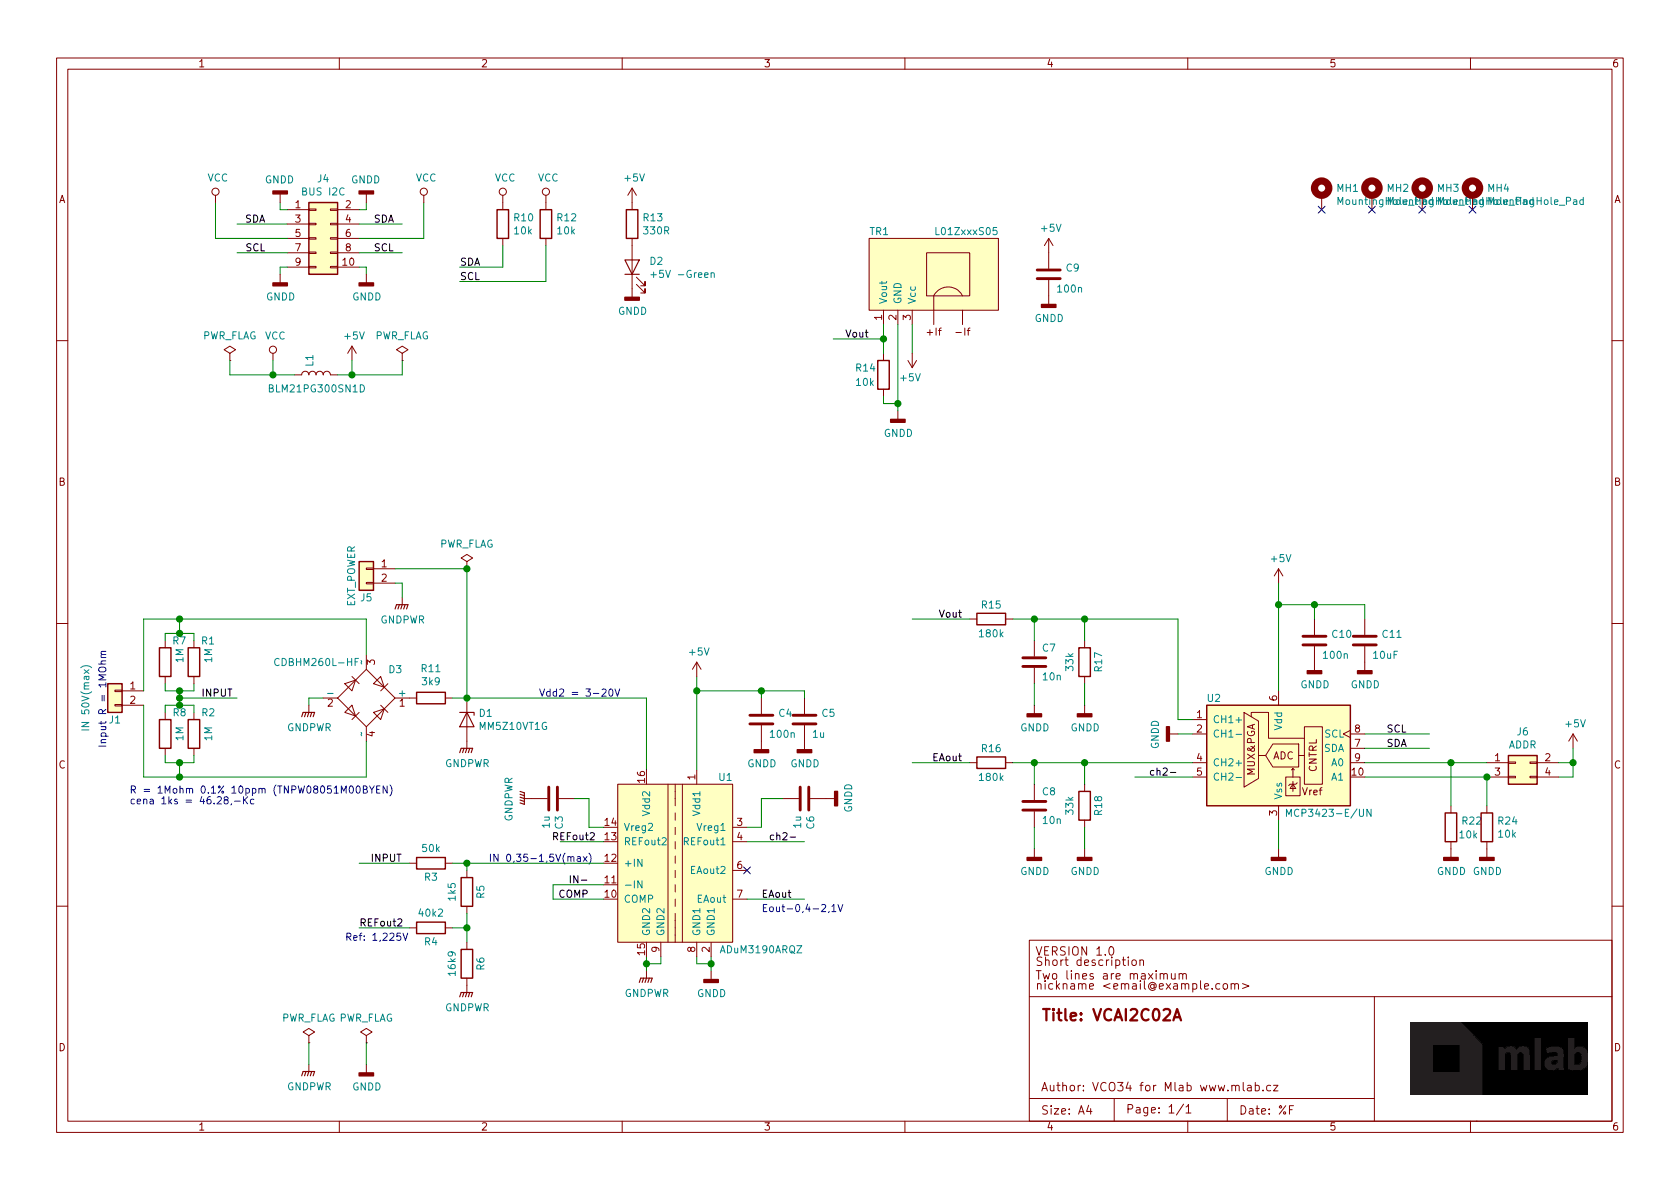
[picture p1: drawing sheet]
EESchema Schematic File Version 4
LIBS:VCAI2C02A-cache
EELAYER 26 0
EELAYER END
$Descr A4 11693 8268
encoding utf-8
Sheet 1 1
Title "VCAI2C02A"
Date "%F"
Rev "REV"
Comp "VCO34 for Mlab www.mlab.cz"
Comment1 "VERSION 1.0"
Comment2 "Short description \\nTwo lines are maximum"
Comment3 "nickname <email@example.com>"
Comment4 "BSD"
$EndDescr
$Comp
L Analog_ADC:MCP3423 U2
U 1 1
P 8900 5200
F 0 "U2" H 8450 5550 50  0000 C CNN
F 1 "MCP3423-E/UN" H 9250 4750 50  0000 C CNN
F 2 "Mlab_IO:MSOP-10_3x3mm_P0.5mm" H 8950 4750 50  0001 L CNN
F 3 "http://ww1.microchip.com/downloads/en/DeviceDoc/22088c.pdf" H 9800 4900 50  0001 C CNN
F 4 "MCP3423-E/UN" H 8900 5200 50  0001 C CNN "MFPN"
F 5 "5cb589b51287500e61c996bf" H 8900 5200 50  0001 C CNN "UST_ID"
	1    8900 5200
	1    0    0    -1  
$EndComp
$Comp
L power:GNDPWR #PWR024
U 1 1
P 4500 6750
F 0 "#PWR024" H 4500 6550 50  0001 C CNN
F 1 "GNDPWR" H 4504 6596 50  0000 C CNN
F 2 "" H 4500 6700 50  0001 C CNN
F 3 "" H 4500 6700 50  0001 C CNN
	1    4500 6750
	1    0    0    -1  
$EndComp
Wire Wire Line
	4500 6650 4500 6700
Wire Wire Line
	4600 6650 4600 6700
Wire Wire Line
	4600 6700 4500 6700
Connection ~ 4500 6700
Wire Wire Line
	4500 6700 4500 6750
$Comp
L power:GNDD #PWR026
U 1 1
P 4950 6750
F 0 "#PWR026" H 4950 6500 50  0001 C CNN
F 1 "GNDD" H 4954 6595 50  0000 C CNN
F 2 "" H 4950 6750 50  0001 C CNN
F 3 "" H 4950 6750 50  0001 C CNN
	1    4950 6750
	1    0    0    -1  
$EndComp
Wire Wire Line
	4850 6650 4850 6700
Wire Wire Line
	4850 6700 4950 6700
Wire Wire Line
	4950 6700 4950 6750
Wire Wire Line
	4950 6650 4950 6700
Connection ~ 4950 6700
Text Notes 3750 4850 0    50   ~ 0
Vdd2 = 3-20V
Text Notes 750  5200 1    50   ~ 0
Input R = 1MOhm
$Comp
L Connector_Generic:Conn_01x02 J1
U 1 1
P 800 4800
F 0 "J1" H 800 4600 50  0000 C CNN
F 1 "IN 50V(max)" V 1000 4750 50  0000 C CNN
F 2 "Mlab_CON:XT30PW-M" H 800 4800 50  0001 C CNN
F 3 "~" H 800 4800 50  0001 C CNN
F 4 "5c70984812875079b91f8ba8" H 800 4800 50  0001 C CNN "UST_ID"
	1    800  4800
	-1   0    0    -1  
$EndComp
$Comp
L Device:R R1
U 1 1
P 1350 4600
F 0 "R1" H 1500 4750 50  0000 R CNN
F 1 "1M" V 1450 4700 50  0000 R CNN
F 2 "Resistor_SMD:R_0805_2012Metric" V 1280 4600 50  0001 C CNN
F 3 "~" H 1350 4600 50  0001 C CNN
F 4 "5c70984712875079b91f8aaa" H 1350 4600 50  0001 C CNN "UST_ID"
	1    1350 4600
	1    0    0    -1  
$EndComp
$Comp
L Device:R R2
U 1 1
P 1350 5100
F 0 "R2" H 1450 5250 50  0000 C CNN
F 1 "1M" V 1450 5100 50  0000 C CNN
F 2 "Resistor_SMD:R_0805_2012Metric" V 1280 5100 50  0001 C CNN
F 3 "~" H 1350 5100 50  0001 C CNN
F 4 "5c70984712875079b91f8aaa" H 1350 5100 50  0001 C CNN "UST_ID"
	1    1350 5100
	1    0    0    -1  
$EndComp
$Comp
L Device:R R11
U 1 1
P 3000 4850
F 0 "R11" V 2793 4850 50  0000 C CNN
F 1 "3k9" V 2884 4850 50  0000 C CNN
F 2 "Resistor_SMD:R_0805_2012Metric" V 2930 4850 50  0001 C CNN
F 3 "~" H 3000 4850 50  0001 C CNN
F 4 "5c70984612875079b91f8994" H 3000 4850 50  0001 C CNN "UST_ID"
	1    3000 4850
	0    1    1    0   
$EndComp
$Comp
L Device:D_Zener D1
U 1 1
P 3250 5000
F 0 "D1" V 3204 5079 50  0000 L CNN
F 1 "MM5Z10VT1G" V 3295 5079 50  0000 L CNN
F 2 "Diode_SMD:D_SOD-523" H 3250 5000 50  0001 C CNN
F 3 "~" H 3250 5000 50  0001 C CNN
F 4 "5cb5832e1287500e61c99679" H 3250 5000 50  0001 C CNN "UST_ID"
	1    3250 5000
	0    1    1    0   
$EndComp
Wire Wire Line
	4500 5350 4500 4850
$Comp
L power:GNDPWR #PWR021
U 1 1
P 3250 5150
F 0 "#PWR021" H 3250 4950 50  0001 C CNN
F 1 "GNDPWR" H 3254 4996 50  0000 C CNN
F 2 "" H 3250 5100 50  0001 C CNN
F 3 "" H 3250 5100 50  0001 C CNN
	1    3250 5150
	1    0    0    -1  
$EndComp
$Comp
L Connector_Generic:Conn_01x02 J5
U 1 1
P 2550 3950
F 0 "J5" H 2550 3750 50  0000 C CNN
F 1 "EXT_POWER" V 2650 3900 50  0000 C CNN
F 2 "Mlab_Pin_Headers:Straight_2x01" H 2550 3950 50  0001 C CNN
F 3 "~" H 2550 3950 50  0001 C CNN
	1    2550 3950
	-1   0    0    -1  
$EndComp
$Comp
L Connector_Generic:Conn_02x05_Odd_Even J4
U 1 1
P 2200 1650
F 0 "J4" H 2250 2067 50  0000 C CNN
F 1 "BUS I2C" H 2250 1976 50  0000 C CNN
F 2 "Mlab_Pin_Headers:Straight_2x05" H 2200 1650 50  0001 C CNN
F 3 "~" H 2200 1650 50  0001 C CNN
	1    2200 1650
	1    0    0    -1  
$EndComp
Wire Wire Line
	2000 1850 1950 1850
Wire Wire Line
	1950 1850 1950 1900
Wire Wire Line
	2500 1850 2550 1850
Wire Wire Line
	2550 1850 2550 1900
Wire Wire Line
	2500 1550 2800 1550
Wire Wire Line
	2000 1550 1650 1550
Wire Wire Line
	2000 1750 1650 1750
Wire Wire Line
	2500 1750 2800 1750
Text Label 1850 1550 2    50   ~ 0
SDA
Text Label 2600 1550 0    50   ~ 0
SDA
Text Label 1850 1750 2    50   ~ 0
SCL
Text Label 2600 1750 0    50   ~ 0
SCL
$Comp
L Device:R R10
U 1 1
P 3500 1550
F 0 "R10" H 3570 1596 50  0000 L CNN
F 1 "10k" H 3570 1505 50  0000 L CNN
F 2 "Resistor_SMD:R_0805_2012Metric" V 3430 1550 50  0001 C CNN
F 3 "~" H 3500 1550 50  0001 C CNN
F 4 "5c70984612875079b91f899f" H 3500 1550 50  0001 C CNN "UST_ID"
	1    3500 1550
	1    0    0    -1  
$EndComp
$Comp
L Device:R R12
U 1 1
P 3800 1550
F 0 "R12" H 3870 1596 50  0000 L CNN
F 1 "10k" H 3870 1505 50  0000 L CNN
F 2 "Resistor_SMD:R_0805_2012Metric" V 3730 1550 50  0001 C CNN
F 3 "~" H 3800 1550 50  0001 C CNN
F 4 "5c70984612875079b91f899f" H 3800 1550 50  0001 C CNN "UST_ID"
	1    3800 1550
	1    0    0    -1  
$EndComp
Wire Wire Line
	2550 1450 2550 1400
Wire Wire Line
	2500 1450 2550 1450
Wire Wire Line
	1950 1450 1950 1400
Wire Wire Line
	1950 1450 2000 1450
Wire Wire Line
	2950 1650 2950 1400
Wire Wire Line
	2500 1650 2950 1650
Wire Wire Line
	1500 1650 1500 1400
Wire Wire Line
	1500 1650 2000 1650
Text Label 3200 1850 0    50   ~ 0
SDA
Text Label 3200 1950 0    50   ~ 0
SCL
Wire Wire Line
	3200 1950 3800 1950
Wire Wire Line
	3800 1950 3800 1700
Wire Wire Line
	3200 1850 3500 1850
Wire Wire Line
	3500 1850 3500 1700
Wire Wire Line
	4850 5350 4850 4800
$Comp
L Device:C C4
U 1 1
P 5300 5000
F 0 "C4" H 5415 5046 50  0000 L CNN
F 1 "100n" H 5350 4900 50  0000 L CNN
F 2 "Capacitor_SMD:C_0805_2012Metric" H 5338 4850 50  0001 C CNN
F 3 "~" H 5300 5000 50  0001 C CNN
F 4 "5c70984712875079b91f8b4c" H 5300 5000 50  0001 C CNN "UST_ID"
	1    5300 5000
	1    0    0    -1  
$EndComp
$Comp
L Device:C C5
U 1 1
P 5600 5000
F 0 "C5" H 5715 5046 50  0000 L CNN
F 1 "1u" H 5650 4900 50  0000 L CNN
F 2 "Capacitor_SMD:C_0805_2012Metric" H 5638 4850 50  0001 C CNN
F 3 "~" H 5600 5000 50  0001 C CNN
F 4 "5c70984812875079b91f8bc2" H 5600 5000 50  0001 C CNN "UST_ID"
	1    5600 5000
	1    0    0    -1  
$EndComp
Wire Wire Line
	4850 4800 5300 4800
Wire Wire Line
	5300 4800 5300 4850
Connection ~ 4850 4800
Wire Wire Line
	4850 4800 4850 4700
Wire Wire Line
	5300 4800 5600 4800
Wire Wire Line
	5600 4800 5600 4850
Connection ~ 5300 4800
$Comp
L power:GNDD #PWR07
U 1 1
P 1950 1400
F 0 "#PWR07" H 1950 1150 50  0001 C CNN
F 1 "GNDD" H 1954 1245 50  0000 C CNN
F 2 "" H 1950 1400 50  0001 C CNN
F 3 "" H 1950 1400 50  0001 C CNN
	1    1950 1400
	-1   0    0    1   
$EndComp
$Comp
L power:GNDD #PWR012
U 1 1
P 2550 1400
F 0 "#PWR012" H 2550 1150 50  0001 C CNN
F 1 "GNDD" H 2554 1245 50  0000 C CNN
F 2 "" H 2550 1400 50  0001 C CNN
F 3 "" H 2550 1400 50  0001 C CNN
	1    2550 1400
	-1   0    0    1   
$EndComp
$Comp
L power:GNDD #PWR08
U 1 1
P 1950 1900
F 0 "#PWR08" H 1950 1650 50  0001 C CNN
F 1 "GNDD" H 1954 1745 50  0000 C CNN
F 2 "" H 1950 1900 50  0001 C CNN
F 3 "" H 1950 1900 50  0001 C CNN
	1    1950 1900
	1    0    0    -1  
$EndComp
$Comp
L power:GNDD #PWR013
U 1 1
P 2550 1900
F 0 "#PWR013" H 2550 1650 50  0001 C CNN
F 1 "GNDD" H 2554 1745 50  0000 C CNN
F 2 "" H 2550 1900 50  0001 C CNN
F 3 "" H 2550 1900 50  0001 C CNN
	1    2550 1900
	1    0    0    -1  
$EndComp
$Comp
L power:GNDD #PWR027
U 1 1
P 5300 5150
F 0 "#PWR027" H 5300 4900 50  0001 C CNN
F 1 "GNDD" H 5304 4995 50  0000 C CNN
F 2 "" H 5300 5150 50  0001 C CNN
F 3 "" H 5300 5150 50  0001 C CNN
	1    5300 5150
	1    0    0    -1  
$EndComp
$Comp
L power:GNDD #PWR028
U 1 1
P 5600 5150
F 0 "#PWR028" H 5600 4900 50  0001 C CNN
F 1 "GNDD" H 5604 4995 50  0000 C CNN
F 2 "" H 5600 5150 50  0001 C CNN
F 3 "" H 5600 5150 50  0001 C CNN
	1    5600 5150
	1    0    0    -1  
$EndComp
Wire Wire Line
	8900 4200 8900 4800
$Comp
L Device:C C10
U 1 1
P 9150 4450
F 0 "C10" H 9265 4496 50  0000 L CNN
F 1 "100n" H 9200 4350 50  0000 L CNN
F 2 "Capacitor_SMD:C_0805_2012Metric" H 9188 4300 50  0001 C CNN
F 3 "~" H 9150 4450 50  0001 C CNN
F 4 "5c70984712875079b91f8b4c" H 9150 4450 50  0001 C CNN "UST_ID"
	1    9150 4450
	1    0    0    -1  
$EndComp
$Comp
L Device:C C11
U 1 1
P 9500 4450
F 0 "C11" H 9615 4496 50  0000 L CNN
F 1 "10uF" H 9550 4350 50  0000 L CNN
F 2 "Capacitor_Tantalum_SMD:CP_EIA-3528-21_Kemet-B" H 9538 4300 50  0001 C CNN
F 3 "~" H 9500 4450 50  0001 C CNN
F 4 "5c70984412875079b91f8865" H 9500 4450 50  0001 C CNN "UST_ID"
	1    9500 4450
	1    0    0    -1  
$EndComp
Wire Wire Line
	8900 4200 9150 4200
Wire Wire Line
	9500 4200 9500 4300
Wire Wire Line
	9150 4300 9150 4200
Connection ~ 9150 4200
Wire Wire Line
	9150 4200 9500 4200
$Comp
L power:GNDD #PWR040
U 1 1
P 9150 4600
F 0 "#PWR040" H 9150 4350 50  0001 C CNN
F 1 "GNDD" H 9154 4445 50  0000 C CNN
F 2 "" H 9150 4600 50  0001 C CNN
F 3 "" H 9150 4600 50  0001 C CNN
	1    9150 4600
	1    0    0    -1  
$EndComp
$Comp
L power:GNDD #PWR042
U 1 1
P 9500 4600
F 0 "#PWR042" H 9500 4350 50  0001 C CNN
F 1 "GNDD" H 9504 4445 50  0000 C CNN
F 2 "" H 9500 4600 50  0001 C CNN
F 3 "" H 9500 4600 50  0001 C CNN
	1    9500 4600
	1    0    0    -1  
$EndComp
$Comp
L Device:L L1
U 1 1
P 2200 2600
F 0 "L1" H 2253 2646 50  0000 L CNN
F 1 "BLM21PG300SN1D" V 2100 2250 50  0000 L CNN
F 2 "Mlab_L:BLM21PG_3Amp" H 2200 2600 50  0001 C CNN
F 3 "~" H 2200 2600 50  0001 C CNN
F 4 "5c70984412875079b91f87fd" H 2200 2600 50  0001 C CNN "UST_ID"
	1    2200 2600
	0    -1   -1   0   
$EndComp
Wire Wire Line
	9500 5100 9950 5100
Wire Wire Line
	9500 5200 9950 5200
Text Label 9650 5200 0    50   ~ 0
SDA
Text Label 9650 5100 0    50   ~ 0
SCL
$Comp
L Device:R R22
U 1 1
P 10100 5750
F 0 "R22" H 10170 5796 50  0000 L CNN
F 1 "10k" H 10150 5700 50  0000 L CNN
F 2 "Resistor_SMD:R_0805_2012Metric" V 10030 5750 50  0001 C CNN
F 3 "~" H 10100 5750 50  0001 C CNN
F 4 "5c70984612875079b91f899f" H 10100 5750 50  0001 C CNN "UST_ID"
	1    10100 5750
	1    0    0    -1  
$EndComp
$Comp
L Device:R R24
U 1 1
P 10350 5750
F 0 "R24" H 10420 5796 50  0000 L CNN
F 1 "10k" H 10420 5705 50  0000 L CNN
F 2 "Resistor_SMD:R_0805_2012Metric" V 10280 5750 50  0001 C CNN
F 3 "~" H 10350 5750 50  0001 C CNN
F 4 "5c70984612875079b91f899f" H 10350 5750 50  0001 C CNN "UST_ID"
	1    10350 5750
	1    0    0    -1  
$EndComp
Wire Wire Line
	9500 5300 10100 5300
Wire Wire Line
	9500 5400 10350 5400
Wire Wire Line
	10100 5600 10100 5300
Wire Wire Line
	10350 5600 10350 5400
$Comp
L power:GNDD #PWR039
U 1 1
P 8900 5900
F 0 "#PWR039" H 8900 5650 50  0001 C CNN
F 1 "GNDD" H 8904 5745 50  0000 C CNN
F 2 "" H 8900 5900 50  0001 C CNN
F 3 "" H 8900 5900 50  0001 C CNN
	1    8900 5900
	1    0    0    -1  
$EndComp
$Comp
L power:GNDD #PWR045
U 1 1
P 10100 5900
F 0 "#PWR045" H 10100 5650 50  0001 C CNN
F 1 "GNDD" H 10104 5745 50  0000 C CNN
F 2 "" H 10100 5900 50  0001 C CNN
F 3 "" H 10100 5900 50  0001 C CNN
	1    10100 5900
	1    0    0    -1  
$EndComp
$Comp
L power:GNDD #PWR047
U 1 1
P 10350 5900
F 0 "#PWR047" H 10350 5650 50  0001 C CNN
F 1 "GNDD" H 10354 5745 50  0000 C CNN
F 2 "" H 10350 5900 50  0001 C CNN
F 3 "" H 10350 5900 50  0001 C CNN
	1    10350 5900
	1    0    0    -1  
$EndComp
Wire Wire Line
	8900 5700 8900 5900
$Comp
L ADuM3190:ADuM3190 U1
U 1 1
P 4700 5850
F 0 "U1" H 4350 6300 50  0000 C CNN
F 1 "ADuM3190ARQZ" H 4100 5100 50  0000 C CNN
F 2 "Mlab_IO:QSOP-16_3.9x4.9mm_P0.635mm" H 4500 5800 50  0001 C CNN
F 3 "" H 4500 5800 50  0001 C CNN
F 4 "ADuM3190ARQZ" H 4700 5850 50  0001 C CNN "MFPN"
F 5 "5cb589091287500e61c996a0" H 4700 5850 50  0001 C CNN "UST_ID"
	1    4700 5850
	-1   0    0    -1  
$EndComp
$Comp
L Device:C C6
U 1 1
P 5600 5550
F 0 "C6" H 5715 5596 50  0000 L CNN
F 1 "1u" H 5715 5505 50  0000 L CNN
F 2 "Capacitor_SMD:C_0805_2012Metric" H 5638 5400 50  0001 C CNN
F 3 "~" H 5600 5550 50  0001 C CNN
F 4 "5c70984812875079b91f8bc2" H 5600 5550 50  0001 C CNN "UST_ID"
	1    5600 5550
	0    1    1    0   
$EndComp
$Comp
L power:GNDD #PWR029
U 1 1
P 5750 5550
F 0 "#PWR029" H 5750 5300 50  0001 C CNN
F 1 "GNDD" H 5754 5395 50  0000 C CNN
F 2 "" H 5750 5550 50  0001 C CNN
F 3 "" H 5750 5550 50  0001 C CNN
	1    5750 5550
	0    -1   -1   0   
$EndComp
Wire Wire Line
	5200 5750 5300 5750
Text Label 5300 6250 0    50   ~ 0
EAout
$Comp
L Device:R R16
U 1 1
P 6900 5300
F 0 "R16" V 6800 5300 50  0000 C CNN
F 1 "180k" V 7000 5300 50  0000 C CNN
F 2 "Resistor_SMD:R_0805_2012Metric" V 6830 5300 50  0001 C CNN
F 3 "~" H 6900 5300 50  0001 C CNN
F 4 "5c70984712875079b91f8a9c" H 6900 5300 50  0001 C CNN "UST_ID"
	1    6900 5300
	0    1    1    0   
$EndComp
$Comp
L Device:C C8
U 1 1
P 7200 5600
F 0 "C8" H 7250 5700 50  0000 L CNN
F 1 "10n" H 7250 5500 50  0000 L CNN
F 2 "Capacitor_SMD:C_0805_2012Metric" H 7238 5450 50  0001 C CNN
F 3 "~" H 7200 5600 50  0001 C CNN
F 4 "5c70984712875079b91f8b49" H 7200 5600 50  0001 C CNN "UST_ID"
	1    7200 5600
	1    0    0    -1  
$EndComp
Wire Wire Line
	7050 5300 7200 5300
Wire Wire Line
	7200 5450 7200 5300
Connection ~ 7200 5300
$Comp
L power:GNDD #PWR033
U 1 1
P 7200 5900
F 0 "#PWR033" H 7200 5650 50  0001 C CNN
F 1 "GNDD" H 7204 5745 50  0000 C CNN
F 2 "" H 7200 5900 50  0001 C CNN
F 3 "" H 7200 5900 50  0001 C CNN
	1    7200 5900
	1    0    0    -1  
$EndComp
Wire Wire Line
	7200 5750 7200 5900
Wire Wire Line
	6750 5300 6350 5300
Text Label 6700 5300 2    50   ~ 0
EAout
Wire Wire Line
	5200 6250 5600 6250
$Comp
L L01ZxxxS05:L01ZxxxS05 TR1
U 1 1
P 6400 2100
F 0 "TR1" H 6050 2600 50  0000 L CNN
F 1 "L01ZxxxS05" H 6500 2600 50  0000 L CNN
F 2 "Mlab_TR:L01ZxxxS05" H 6400 2100 50  0001 C CNN
F 3 "" H 6400 2100 50  0001 C CNN
F 4 "L01Z100S05" H 6400 2100 50  0001 C CNN "MFPN"
F 5 "5cb581511287500e61c99631" H 6400 2100 50  0001 C CNN "UST_ID"
	1    6400 2100
	1    0    0    -1  
$EndComp
$Comp
L Device:R R14
U 1 1
P 6150 2600
F 0 "R14" H 5950 2650 50  0000 L CNN
F 1 "10k" H 5950 2550 50  0000 L CNN
F 2 "Resistor_SMD:R_0805_2012Metric" V 6080 2600 50  0001 C CNN
F 3 "~" H 6150 2600 50  0001 C CNN
F 4 "5c70984612875079b91f899f" H 6150 2600 50  0001 C CNN "UST_ID"
	1    6150 2600
	1    0    0    -1  
$EndComp
$Comp
L power:+5V #PWR025
U 1 1
P 4850 4700
F 0 "#PWR025" H 4850 4550 50  0001 C CNN
F 1 "+5V" H 4865 4873 50  0000 C CNN
F 2 "" H 4850 4700 50  0001 C CNN
F 3 "" H 4850 4700 50  0001 C CNN
	1    4850 4700
	1    0    0    -1  
$EndComp
$Comp
L power:+5V #PWR048
U 1 1
P 10950 5200
F 0 "#PWR048" H 10950 5050 50  0001 C CNN
F 1 "+5V" H 10965 5373 50  0000 C CNN
F 2 "" H 10950 5200 50  0001 C CNN
F 3 "" H 10950 5200 50  0001 C CNN
	1    10950 5200
	1    0    0    -1  
$EndComp
$Comp
L power:GNDD #PWR030
U 1 1
P 6250 2850
F 0 "#PWR030" H 6250 2600 50  0001 C CNN
F 1 "GNDD" H 6254 2695 50  0000 C CNN
F 2 "" H 6250 2850 50  0001 C CNN
F 3 "" H 6250 2850 50  0001 C CNN
	1    6250 2850
	1    0    0    -1  
$EndComp
Wire Wire Line
	6250 2850 6250 2800
Wire Wire Line
	6150 2750 6150 2800
Wire Wire Line
	6150 2800 6250 2800
Connection ~ 6250 2800
Wire Wire Line
	6250 2800 6250 2250
$Comp
L power:+5V #PWR034
U 1 1
P 7300 1750
F 0 "#PWR034" H 7300 1600 50  0001 C CNN
F 1 "+5V" H 7315 1923 50  0000 C CNN
F 2 "" H 7300 1750 50  0001 C CNN
F 3 "" H 7300 1750 50  0001 C CNN
	1    7300 1750
	1    0    0    -1  
$EndComp
Wire Wire Line
	6350 2450 6350 2250
Wire Wire Line
	6150 2450 6150 2350
Wire Wire Line
	6150 2350 5800 2350
Connection ~ 6150 2350
Wire Wire Line
	6150 2350 6150 2250
Text Label 6050 2350 2    50   ~ 0
Vout
Wire Wire Line
	8300 5100 8200 5100
$Comp
L Device:R R18
U 1 1
P 7550 5600
F 0 "R18" V 7450 5600 50  0000 C CNN
F 1 "33k" V 7650 5600 50  0000 C CNN
F 2 "Resistor_SMD:R_0805_2012Metric" V 7480 5600 50  0001 C CNN
F 3 "~" H 7550 5600 50  0001 C CNN
F 4 "5c70984712875079b91f8a8a" H 7550 5600 50  0001 C CNN "UST_ID"
	1    7550 5600
	-1   0    0    1   
$EndComp
$Comp
L power:GNDD #PWR037
U 1 1
P 7550 5900
F 0 "#PWR037" H 7550 5650 50  0001 C CNN
F 1 "GNDD" H 7554 5745 50  0000 C CNN
F 2 "" H 7550 5900 50  0001 C CNN
F 3 "" H 7550 5900 50  0001 C CNN
	1    7550 5900
	1    0    0    -1  
$EndComp
Wire Wire Line
	7550 5900 7550 5750
Wire Wire Line
	7550 5450 7550 5300
Wire Wire Line
	7200 5300 7550 5300
Connection ~ 7550 5300
$Comp
L Device:R R15
U 1 1
P 6900 4300
F 0 "R15" V 6800 4300 50  0000 C CNN
F 1 "180k" V 7000 4300 50  0000 C CNN
F 2 "Resistor_SMD:R_0805_2012Metric" V 6830 4300 50  0001 C CNN
F 3 "~" H 6900 4300 50  0001 C CNN
F 4 "5c70984712875079b91f8a9c" H 6900 4300 50  0001 C CNN "UST_ID"
	1    6900 4300
	0    1    1    0   
$EndComp
$Comp
L Device:C C7
U 1 1
P 7200 4600
F 0 "C7" H 7250 4700 50  0000 L CNN
F 1 "10n" H 7250 4500 50  0000 L CNN
F 2 "Capacitor_SMD:C_0805_2012Metric" H 7238 4450 50  0001 C CNN
F 3 "~" H 7200 4600 50  0001 C CNN
F 4 "5c70984712875079b91f8b49" H 7200 4600 50  0001 C CNN "UST_ID"
	1    7200 4600
	1    0    0    -1  
$EndComp
Wire Wire Line
	7050 4300 7200 4300
Wire Wire Line
	7200 4450 7200 4300
Connection ~ 7200 4300
$Comp
L power:GNDD #PWR032
U 1 1
P 7200 4900
F 0 "#PWR032" H 7200 4650 50  0001 C CNN
F 1 "GNDD" H 7204 4745 50  0000 C CNN
F 2 "" H 7200 4900 50  0001 C CNN
F 3 "" H 7200 4900 50  0001 C CNN
	1    7200 4900
	1    0    0    -1  
$EndComp
Wire Wire Line
	7200 4750 7200 4900
Wire Wire Line
	6750 4300 6350 4300
Text Label 6700 4300 2    50   ~ 0
Vout
$Comp
L Device:R R17
U 1 1
P 7550 4600
F 0 "R17" V 7450 4600 50  0000 C CNN
F 1 "33k" V 7650 4600 50  0000 C CNN
F 2 "Resistor_SMD:R_0805_2012Metric" V 7480 4600 50  0001 C CNN
F 3 "~" H 7550 4600 50  0001 C CNN
F 4 "5c70984712875079b91f8a8a" H 7550 4600 50  0001 C CNN "UST_ID"
	1    7550 4600
	-1   0    0    1   
$EndComp
$Comp
L power:GNDD #PWR036
U 1 1
P 7550 4900
F 0 "#PWR036" H 7550 4650 50  0001 C CNN
F 1 "GNDD" H 7554 4745 50  0000 C CNN
F 2 "" H 7550 4900 50  0001 C CNN
F 3 "" H 7550 4900 50  0001 C CNN
	1    7550 4900
	1    0    0    -1  
$EndComp
Wire Wire Line
	7550 4900 7550 4750
Wire Wire Line
	7550 4450 7550 4300
Wire Wire Line
	7200 4300 7550 4300
Connection ~ 7550 4300
Wire Wire Line
	8200 4300 8200 5000
Wire Wire Line
	8200 5000 8300 5000
$Comp
L Mechanical:MountingHole_Pad MH1
U 1 1
P 9200 1350
F 0 "MH1" H 9300 1401 50  0000 L CNN
F 1 "MountingHole_Pad" H 9300 1310 50  0000 L CNN
F 2 "Mlab_Mechanical:MountingHole_3mm" H 9200 1350 50  0001 C CNN
F 3 "~" H 9200 1350 50  0001 C CNN
	1    9200 1350
	1    0    0    -1  
$EndComp
$Comp
L Mechanical:MountingHole_Pad MH2
U 1 1
P 9550 1350
F 0 "MH2" H 9650 1401 50  0000 L CNN
F 1 "MountingHole_Pad" H 9650 1310 50  0000 L CNN
F 2 "Mlab_Mechanical:MountingHole_3mm" H 9550 1350 50  0001 C CNN
F 3 "~" H 9550 1350 50  0001 C CNN
	1    9550 1350
	1    0    0    -1  
$EndComp
$Comp
L Mechanical:MountingHole_Pad MH3
U 1 1
P 9900 1350
F 0 "MH3" H 10000 1401 50  0000 L CNN
F 1 "MountingHole_Pad" H 10000 1310 50  0000 L CNN
F 2 "Mlab_Mechanical:MountingHole_3mm" H 9900 1350 50  0001 C CNN
F 3 "~" H 9900 1350 50  0001 C CNN
	1    9900 1350
	1    0    0    -1  
$EndComp
$Comp
L Mechanical:MountingHole_Pad MH4
U 1 1
P 10250 1350
F 0 "MH4" H 10350 1401 50  0000 L CNN
F 1 "MountingHole_Pad" H 10350 1310 50  0000 L CNN
F 2 "Mlab_Mechanical:MountingHole_3mm" H 10250 1350 50  0001 C CNN
F 3 "~" H 10250 1350 50  0001 C CNN
	1    10250 1350
	1    0    0    -1  
$EndComp
$Comp
L Device:LED D2
U 1 1
P 4400 1850
F 0 "D2" V 4438 1733 50  0000 R CNN
F 1 "+5V -Green" V 4347 1733 50  0000 R CNN
F 2 "Mlab_D:LED_1206" H 4400 1850 50  0001 C CNN
F 3 "~" H 4400 1850 50  0001 C CNN
F 4 "5c70984412875079b91f8895" H 4400 1850 50  0001 C CNN "UST_ID"
	1    4400 1850
	0    -1   -1   0   
$EndComp
$Comp
L Device:R R13
U 1 1
P 4400 1550
F 0 "R13" H 4470 1596 50  0000 L CNN
F 1 "330R" H 4470 1505 50  0000 L CNN
F 2 "Resistor_SMD:R_0805_2012Metric" V 4330 1550 50  0001 C CNN
F 3 "~" H 4400 1550 50  0001 C CNN
F 4 "5c70984512875079b91f8984" H 4400 1550 50  0001 C CNN "UST_ID"
	1    4400 1550
	1    0    0    -1  
$EndComp
$Comp
L power:GNDD #PWR023
U 1 1
P 4400 2000
F 0 "#PWR023" H 4400 1750 50  0001 C CNN
F 1 "GNDD" H 4404 1845 50  0000 C CNN
F 2 "" H 4400 2000 50  0001 C CNN
F 3 "" H 4400 2000 50  0001 C CNN
	1    4400 2000
	1    0    0    -1  
$EndComp
$Comp
L power:PWR_FLAG #FLG01
U 1 1
P 1600 2500
F 0 "#FLG01" H 1600 2575 50  0001 C CNN
F 1 "PWR_FLAG" H 1600 2674 50  0000 C CNN
F 2 "" H 1600 2500 50  0001 C CNN
F 3 "~" H 1600 2500 50  0001 C CNN
	1    1600 2500
	1    0    0    -1  
$EndComp
$Comp
L power:PWR_FLAG #FLG03
U 1 1
P 2550 7250
F 0 "#FLG03" H 2550 7325 50  0001 C CNN
F 1 "PWR_FLAG" H 2550 7424 50  0000 C CNN
F 2 "" H 2550 7250 50  0001 C CNN
F 3 "~" H 2550 7250 50  0001 C CNN
	1    2550 7250
	1    0    0    -1  
$EndComp
$Comp
L power:GNDD #PWR014
U 1 1
P 2550 7400
F 0 "#PWR014" H 2550 7150 50  0001 C CNN
F 1 "GNDD" H 2554 7245 50  0000 C CNN
F 2 "" H 2550 7400 50  0001 C CNN
F 3 "" H 2550 7400 50  0001 C CNN
	1    2550 7400
	1    0    0    -1  
$EndComp
Wire Wire Line
	2550 7250 2550 7400
$Comp
L power:GNDPWR #PWR010
U 1 1
P 2150 7400
F 0 "#PWR010" H 2150 7200 50  0001 C CNN
F 1 "GNDPWR" H 2154 7246 50  0000 C CNN
F 2 "" H 2150 7350 50  0001 C CNN
F 3 "" H 2150 7350 50  0001 C CNN
	1    2150 7400
	1    0    0    -1  
$EndComp
$Comp
L power:PWR_FLAG #FLG02
U 1 1
P 2150 7250
F 0 "#FLG02" H 2150 7325 50  0001 C CNN
F 1 "PWR_FLAG" H 2150 7424 50  0000 C CNN
F 2 "" H 2150 7250 50  0001 C CNN
F 3 "~" H 2150 7250 50  0001 C CNN
	1    2150 7250
	1    0    0    -1  
$EndComp
Wire Wire Line
	2150 7250 2150 7400
$Comp
L power:PWR_FLAG #FLG04
U 1 1
P 2800 2500
F 0 "#FLG04" H 2800 2575 50  0001 C CNN
F 1 "PWR_FLAG" H 2800 2674 50  0000 C CNN
F 2 "" H 2800 2500 50  0001 C CNN
F 3 "~" H 2800 2500 50  0001 C CNN
	1    2800 2500
	1    0    0    -1  
$EndComp
$Comp
L power:VCC #PWR06
U 1 1
P 1900 2500
F 0 "#PWR06" H 1900 2350 50  0001 C CNN
F 1 "VCC" H 1917 2673 50  0000 C CNN
F 2 "" H 1900 2500 50  0001 C CNN
F 3 "" H 1900 2500 50  0001 C CNN
	1    1900 2500
	1    0    0    -1  
$EndComp
Wire Wire Line
	1900 2500 1900 2600
Wire Wire Line
	1900 2600 2050 2600
$Comp
L power:+5V #PWR011
U 1 1
P 2450 2500
F 0 "#PWR011" H 2450 2350 50  0001 C CNN
F 1 "+5V" H 2465 2673 50  0000 C CNN
F 2 "" H 2450 2500 50  0001 C CNN
F 3 "" H 2450 2500 50  0001 C CNN
	1    2450 2500
	1    0    0    -1  
$EndComp
Wire Wire Line
	2350 2600 2450 2600
Wire Wire Line
	2450 2600 2450 2500
Wire Wire Line
	1600 2500 1600 2600
Wire Wire Line
	1600 2600 1900 2600
Connection ~ 1900 2600
$Comp
L power:VCC #PWR04
U 1 1
P 1500 1400
F 0 "#PWR04" H 1500 1250 50  0001 C CNN
F 1 "VCC" H 1517 1573 50  0000 C CNN
F 2 "" H 1500 1400 50  0001 C CNN
F 3 "" H 1500 1400 50  0001 C CNN
	1    1500 1400
	1    0    0    -1  
$EndComp
$Comp
L power:VCC #PWR016
U 1 1
P 2950 1400
F 0 "#PWR016" H 2950 1250 50  0001 C CNN
F 1 "VCC" H 2967 1573 50  0000 C CNN
F 2 "" H 2950 1400 50  0001 C CNN
F 3 "" H 2950 1400 50  0001 C CNN
	1    2950 1400
	1    0    0    -1  
$EndComp
$Comp
L power:VCC #PWR018
U 1 1
P 3500 1400
F 0 "#PWR018" H 3500 1250 50  0001 C CNN
F 1 "VCC" H 3517 1573 50  0000 C CNN
F 2 "" H 3500 1400 50  0001 C CNN
F 3 "" H 3500 1400 50  0001 C CNN
	1    3500 1400
	1    0    0    -1  
$EndComp
$Comp
L power:VCC #PWR020
U 1 1
P 3800 1400
F 0 "#PWR020" H 3800 1250 50  0001 C CNN
F 1 "VCC" H 3817 1573 50  0000 C CNN
F 2 "" H 3800 1400 50  0001 C CNN
F 3 "" H 3800 1400 50  0001 C CNN
	1    3800 1400
	1    0    0    -1  
$EndComp
Wire Wire Line
	2450 2600 2800 2600
Wire Wire Line
	2800 2600 2800 2500
Connection ~ 2450 2600
$Comp
L power:+5V #PWR038
U 1 1
P 8900 4050
F 0 "#PWR038" H 8900 3900 50  0001 C CNN
F 1 "+5V" H 8915 4223 50  0000 C CNN
F 2 "" H 8900 4050 50  0001 C CNN
F 3 "" H 8900 4050 50  0001 C CNN
	1    8900 4050
	1    0    0    -1  
$EndComp
Wire Wire Line
	8900 4200 8900 4050
Connection ~ 8900 4200
$Comp
L Connector_Generic:Conn_02x02_Odd_Even J6
U 1 1
P 10550 5300
F 0 "J6" H 10600 5517 50  0000 C CNN
F 1 "ADDR" H 10600 5426 50  0000 C CNN
F 2 "Mlab_Pin_Headers:Straight_2x02" H 10550 5300 50  0001 C CNN
F 3 "~" H 10550 5300 50  0001 C CNN
	1    10550 5300
	1    0    0    -1  
$EndComp
Connection ~ 10350 5400
Wire Wire Line
	10100 5300 10350 5300
Connection ~ 10100 5300
Wire Wire Line
	10850 5400 10950 5400
Wire Wire Line
	10950 5400 10950 5300
Wire Wire Line
	10850 5300 10950 5300
Connection ~ 10950 5300
Wire Wire Line
	10950 5300 10950 5200
Wire Wire Line
	7550 5300 8300 5300
Wire Wire Line
	7550 4300 8200 4300
$Comp
L Device:C C9
U 1 1
P 7300 1900
F 0 "C9" H 7415 1946 50  0000 L CNN
F 1 "100n" H 7350 1800 50  0000 L CNN
F 2 "Capacitor_SMD:C_0805_2012Metric" H 7338 1750 50  0001 C CNN
F 3 "~" H 7300 1900 50  0001 C CNN
F 4 "5c70984712875079b91f8b4c" H 7300 1900 50  0001 C CNN "UST_ID"
	1    7300 1900
	1    0    0    -1  
$EndComp
$Comp
L power:+5V #PWR031
U 1 1
P 6350 2450
F 0 "#PWR031" H 6350 2300 50  0001 C CNN
F 1 "+5V" H 6365 2623 50  0000 C CNN
F 2 "" H 6350 2450 50  0001 C CNN
F 3 "" H 6350 2450 50  0001 C CNN
	1    6350 2450
	-1   0    0    1   
$EndComp
$Comp
L power:GNDD #PWR035
U 1 1
P 7300 2050
F 0 "#PWR035" H 7300 1800 50  0001 C CNN
F 1 "GNDD" H 7304 1895 50  0000 C CNN
F 2 "" H 7300 2050 50  0001 C CNN
F 3 "" H 7300 2050 50  0001 C CNN
	1    7300 2050
	1    0    0    -1  
$EndComp
$Comp
L Device:C C3
U 1 1
P 3850 5550
F 0 "C3" H 3965 5596 50  0000 L CNN
F 1 "1u" H 3965 5505 50  0000 L CNN
F 2 "Capacitor_SMD:C_0805_2012Metric" H 3888 5400 50  0001 C CNN
F 3 "~" H 3850 5550 50  0001 C CNN
F 4 "5c70984812875079b91f8bc2" H 3850 5550 50  0001 C CNN "UST_ID"
	1    3850 5550
	0    1    1    0   
$EndComp
$Comp
L power:GNDPWR #PWR019
U 1 1
P 3700 5550
F 0 "#PWR019" H 3700 5350 50  0001 C CNN
F 1 "GNDPWR" H 3704 5396 50  0000 C CNN
F 2 "" H 3700 5500 50  0001 C CNN
F 3 "" H 3700 5500 50  0001 C CNN
	1    3700 5550
	0    1    1    0   
$EndComp
Wire Wire Line
	5200 5850 5600 5850
Text Label 5350 5850 0    50   ~ 0
ch2-
Text Label 8200 5400 2    50   ~ 0
ch2-
Wire Wire Line
	8300 5400 7900 5400
NoConn ~ 5200 6050
Wire Wire Line
	4200 5750 4100 5750
Wire Wire Line
	4100 5750 4100 5550
Wire Wire Line
	4100 5550 4000 5550
Wire Wire Line
	5300 5750 5300 5550
Wire Wire Line
	5300 5550 5450 5550
Text Label 4100 6150 2    50   ~ 0
IN-
Wire Wire Line
	4200 5850 3900 5850
Text Label 4150 5850 2    50   ~ 0
REFout2
Text Label 4100 6250 2    50   ~ 0
COMP
$Comp
L power:GNDD #PWR0101
U 1 1
P 8200 5100
F 0 "#PWR0101" H 8200 4850 50  0001 C CNN
F 1 "GNDD" H 8204 4945 50  0000 C CNN
F 2 "" H 8200 5100 50  0001 C CNN
F 3 "" H 8200 5100 50  0001 C CNN
	1    8200 5100
	0    1    1    0   
$EndComp
Text Notes 5300 6350 0    50   ~ 0
Eout-0,4-2,1V
Text Notes 3400 6000 0    50   ~ 0
IN 0,35-1,5V(max)
Wire Wire Line
	3850 6150 3850 6250
Wire Wire Line
	3850 6150 4200 6150
Wire Wire Line
	3850 6250 4200 6250
Text Label 2500 6450 0    50   ~ 0
REFout2
Text Notes 2400 6550 0    50   ~ 0
Ref: 1,225V
$Comp
L Device:D_Bridge_+-AA D3
U 1 1
P 2550 4850
F 0 "D3" H 2700 5050 50  0000 L CNN
F 1 "CDBHM260L-HF" H 1900 5100 50  0000 L CNN
F 2 "Mlab_D:MSB-2" H 2550 4850 50  0001 C CNN
F 3 "~" H 2550 4850 50  0001 C CNN
F 4 "5cb5829a1287500e61c99661" H 2550 4850 50  0001 C CNN "UST_ID"
	1    2550 4850
	1    0    0    -1  
$EndComp
Wire Wire Line
	3150 4850 3250 4850
Connection ~ 3250 4850
$Comp
L power:GNDPWR #PWR0102
U 1 1
P 2800 4150
F 0 "#PWR0102" H 2800 3950 50  0001 C CNN
F 1 "GNDPWR" H 2804 3996 50  0000 C CNN
F 2 "" H 2800 4100 50  0001 C CNN
F 3 "" H 2800 4100 50  0001 C CNN
	1    2800 4150
	1    0    0    -1  
$EndComp
Wire Wire Line
	2750 4050 2800 4050
Wire Wire Line
	2800 4050 2800 4150
Wire Wire Line
	2750 3950 3250 3950
Wire Wire Line
	3250 3950 3250 4850
$Comp
L power:GNDPWR #PWR0103
U 1 1
P 2150 4900
F 0 "#PWR0103" H 2150 4700 50  0001 C CNN
F 1 "GNDPWR" H 2154 4746 50  0000 C CNN
F 2 "" H 2150 4850 50  0001 C CNN
F 3 "" H 2150 4850 50  0001 C CNN
	1    2150 4900
	1    0    0    -1  
$EndComp
Wire Wire Line
	2150 4900 2150 4850
Wire Wire Line
	2150 4850 2250 4850
Wire Wire Line
	1000 4800 1000 4300
Wire Wire Line
	1000 4900 1000 5400
Wire Wire Line
	2550 4300 2550 4550
Wire Wire Line
	2550 5400 2550 5150
$Comp
L Device:R R5
U 1 1
P 3250 6200
F 0 "R5" V 3150 6200 50  0000 C CNN
F 1 "1k5" V 3350 6200 50  0000 C CNN
F 2 "Resistor_SMD:R_0805_2012Metric" V 3180 6200 50  0001 C CNN
F 3 "~" H 3250 6200 50  0001 C CNN
F 4 "5c70984512875079b91f898e" H 3250 6200 50  0001 C CNN "UST_ID"
	1    3250 6200
	-1   0    0    1   
$EndComp
$Comp
L Device:R R6
U 1 1
P 3250 6700
F 0 "R6" V 3150 6700 50  0000 C CNN
F 1 "16k9" V 3350 6700 50  0000 C CNN
F 2 "Resistor_SMD:R_0805_2012Metric" V 3180 6700 50  0001 C CNN
F 3 "~" H 3250 6700 50  0001 C CNN
F 4 "5cb83a291287500e61c99759" H 3250 6700 50  0001 C CNN "UST_ID"
	1    3250 6700
	-1   0    0    1   
$EndComp
$Comp
L Device:R R4
U 1 1
P 3000 6450
F 0 "R4" V 2900 6450 50  0000 C CNN
F 1 "40k2" V 3100 6450 50  0000 C CNN
F 2 "Resistor_SMD:R_0805_2012Metric" V 2930 6450 50  0001 C CNN
F 3 "~" H 3000 6450 50  0001 C CNN
F 4 "5cb839571287500e61c9974a" H 3000 6450 50  0001 C CNN "UST_ID"
	1    3000 6450
	0    -1   -1   0   
$EndComp
Wire Wire Line
	2850 6450 2500 6450
Wire Wire Line
	3150 6450 3250 6450
Wire Wire Line
	3250 6450 3250 6350
Wire Wire Line
	3250 6550 3250 6450
Connection ~ 3250 6450
Wire Wire Line
	3250 6050 3250 6000
Wire Wire Line
	3250 6000 4200 6000
$Comp
L power:GNDPWR #PWR0104
U 1 1
P 3250 6850
F 0 "#PWR0104" H 3250 6650 50  0001 C CNN
F 1 "GNDPWR" H 3254 6696 50  0000 C CNN
F 2 "" H 3250 6800 50  0001 C CNN
F 3 "" H 3250 6800 50  0001 C CNN
	1    3250 6850
	1    0    0    -1  
$EndComp
$Comp
L Device:R R3
U 1 1
P 3000 6000
F 0 "R3" V 2900 6000 50  0000 C CNN
F 1 "50k" V 3100 6000 50  0000 C CNN
F 2 "Resistor_SMD:R_0805_2012Metric" V 2930 6000 50  0001 C CNN
F 3 "~" H 3000 6000 50  0001 C CNN
F 4 "5cb585391287500e61c9968c" H 3000 6000 50  0001 C CNN "UST_ID"
	1    3000 6000
	0    -1   -1   0   
$EndComp
Wire Wire Line
	3150 6000 3250 6000
Connection ~ 3250 6000
Wire Wire Line
	2850 6000 2500 6000
Text Label 2800 6000 2    50   ~ 0
INPUT
Text Label 1400 4850 0    50   ~ 0
INPUT
Wire Wire Line
	3250 4850 4500 4850
$Comp
L power:PWR_FLAG #FLG0101
U 1 1
P 3250 3950
F 0 "#FLG0101" H 3250 4025 50  0001 C CNN
F 1 "PWR_FLAG" H 3250 4124 50  0000 C CNN
F 2 "" H 3250 3950 50  0001 C CNN
F 3 "~" H 3250 3950 50  0001 C CNN
	1    3250 3950
	1    0    0    -1  
$EndComp
Connection ~ 3250 3950
$Comp
L Device:R R7
U 1 1
P 1150 4600
F 0 "R7" H 1300 4750 50  0000 R CNN
F 1 "1M" V 1250 4700 50  0000 R CNN
F 2 "Resistor_SMD:R_0805_2012Metric" V 1080 4600 50  0001 C CNN
F 3 "~" H 1150 4600 50  0001 C CNN
F 4 "5c70984712875079b91f8aaa" H 1150 4600 50  0001 C CNN "UST_ID"
	1    1150 4600
	1    0    0    -1  
$EndComp
$Comp
L Device:R R8
U 1 1
P 1150 5100
F 0 "R8" H 1250 5250 50  0000 C CNN
F 1 "1M" V 1250 5100 50  0000 C CNN
F 2 "Resistor_SMD:R_0805_2012Metric" V 1080 5100 50  0001 C CNN
F 3 "~" H 1150 5100 50  0001 C CNN
F 4 "5c70984712875079b91f8aaa" H 1150 5100 50  0001 C CNN "UST_ID"
	1    1150 5100
	1    0    0    -1  
$EndComp
Wire Wire Line
	1000 4300 1250 4300
Wire Wire Line
	1150 4800 1150 4750
Wire Wire Line
	1150 4450 1150 4400
Wire Wire Line
	1150 4400 1250 4400
Wire Wire Line
	1350 4400 1350 4450
Wire Wire Line
	1350 4750 1350 4800
Wire Wire Line
	1000 5400 1250 5400
Wire Wire Line
	1150 5250 1150 5300
Wire Wire Line
	1150 5300 1250 5300
Wire Wire Line
	1350 5300 1350 5250
Wire Wire Line
	1350 4950 1350 4900
Wire Wire Line
	1150 4800 1250 4800
Wire Wire Line
	1150 4950 1150 4900
Wire Wire Line
	1150 4900 1250 4900
Wire Wire Line
	1250 4400 1250 4300
Connection ~ 1250 4400
Wire Wire Line
	1250 4400 1350 4400
Wire Wire Line
	1250 5300 1250 5400
Connection ~ 1250 5300
Wire Wire Line
	1250 5300 1350 5300
Text Notes 900  5600 0    50   ~ 0
R = 1Mohm 0.1% 10ppm (TNPW08051M00BYEN)\ncena 1ks = 46.28,-Kc
Connection ~ 1250 4300
Wire Wire Line
	1250 4300 2550 4300
Connection ~ 1250 5400
Wire Wire Line
	1250 5400 2550 5400
Wire Wire Line
	1250 4800 1250 4850
Connection ~ 1250 4800
Wire Wire Line
	1250 4800 1350 4800
Connection ~ 1250 4900
Wire Wire Line
	1250 4900 1350 4900
Wire Wire Line
	1250 4850 1650 4850
Connection ~ 1250 4850
Wire Wire Line
	1250 4850 1250 4900
NoConn ~ 10250 1450
NoConn ~ 9900 1450
NoConn ~ 9550 1450
NoConn ~ 9200 1450
$Comp
L power:+5V #PWR0105
U 1 1
P 4400 1400
F 0 "#PWR0105" H 4400 1250 50  0001 C CNN
F 1 "+5V" H 4415 1573 50  0000 C CNN
F 2 "" H 4400 1400 50  0001 C CNN
F 3 "" H 4400 1400 50  0001 C CNN
	1    4400 1400
	1    0    0    -1  
$EndComp
$EndSCHEMATC
